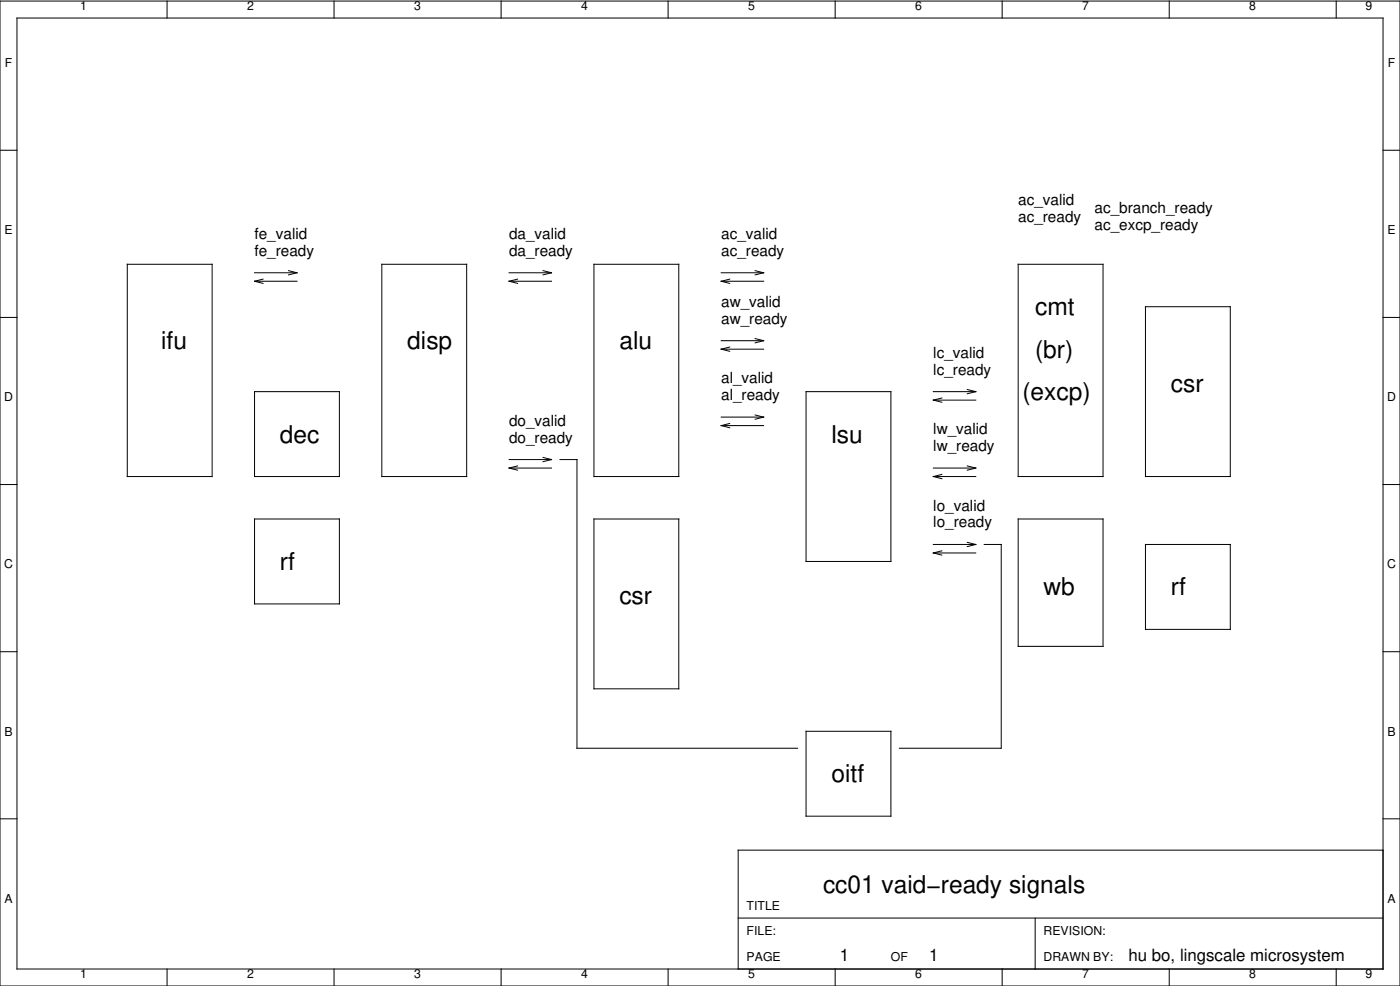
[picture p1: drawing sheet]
<svg xmlns="http://www.w3.org/2000/svg" width="419mm" height="295mm" viewBox="0 0 419 295" stroke-linecap="round" stroke-linejoin="round" font-family="sans-serif">
<g fill="none" stroke="#000" stroke-width=".3">
<path d="M0 .3h419.1v294.7h-419.1zM5.1 5.4h408.9v284.5h-408.9zM50 .3v5.1M100 .3v5.1M150 .3v5.1M200 .3v5.1M250 .3v5.1M300 .3v5.1M350 .3v5.1M400 .3v5.1M0 44.9h5.1M414 44.9h5.1"/>
<path d="M38.1 79.1h25.4v63.5h-25.4zM114.3 79.1h25.4v63.5h-25.4zM177.8 79.1h25.4v63.5h-25.4zM304.8 79.1h25.4v63.5h-25.4zM0 95h5.1M76.2 81.6h12.7M76.2 84.1h12.7M76.2 84.1l2.5 .7M78.7 83.5l-2.5 .6M86.4 81l2.5 .6M88.9 81.6l-2.5 .6M152.4 84.1h12.7"/>
<path d="M152.4 84.1l2.5 .7M152.4 81.6h12.7M154.9 83.5l-2.5 .6M162.6 81l2.5 .6M165.1 81.6l-2.5 .6M215.9 84.1h12.7M215.9 81.6h12.7M215.9 84.1l2.5 .7M218.4 83.5l-2.5 .6M226.1 81l2.5 .6M228.6 81.6l-2.5 .6M342.9 91.8h25.4v50.8h-25.4z"/>
<path d="M414 95h5.1M76.2 117.2h25.4v25.4h-25.4zM215.9 104.5h12.7M215.9 101.9h12.7M215.9 104.5l2.5 .6M218.4 103.8l-2.5 .7M226.1 101.3l2.5 .6M228.6 101.9l-2.5 .7M241.3 117.2h25.4v50.8h-25.4zM279.4 117.2h12.7M279.4 119.7h12.7M279.4 119.7l2.5 .6"/>
<path d="M281.9 119.1l-2.5 .6M289.6 116.5l2.5 .7M292.1 117.2l-2.5 .6M152.4 137.5h12.7M154.9 139.4l-2.5 .6M162.6 136.8l2.5 .7M165.1 137.5l-2.5 .6M167.6 137.5h5.1v86.3h66.1M215.9 127.3h12.7M215.9 124.8h12.7M215.9 127.3l2.5 .7M218.4 126.7l-2.5 .6"/>
<path d="M226.1 124.1l2.5 .7M228.6 124.8l-2.5 .6M289.6 139.4l2.5 .6M0 144.9h5.1M76.2 155.3h25.4v25.4h-25.4zM152.4 140h12.7M152.4 140l2.5 .7M177.8 155.3h25.4v50.8h-25.4zM279.4 142.6h12.7M279.4 140h12.7M279.4 142.6l2.5 .6M281.9 141.9l-2.5 .7"/>
<path d="M292.1 140l-2.5 .7M304.8 155.3h25.4v38.1h-25.4zM414 144.9h5.1M279.4 165.4h12.7M279.4 162.9h12.7M279.4 165.4l2.5 .7M281.9 164.8l-2.5 .6M289.6 162.2l2.5 .7M292.1 162.9l-2.5 .6M294.6 162.9h5.1v60.9h-30.5M342.9 162.9h25.4v25.4h-25.4zM0 195h5.1"/>
<path d="M414 195h5.1M241.3 218.8h25.4v25.4h-25.4zM0 244.9h5.1M414 244.9h5.1M414 254.3h-193v35.6M221 274.6h193M309.9 274.6v15.3M50 289.9v5.1M100 289.9v5.1M150 289.9v5.1M200 289.9v5.1M250 289.9v5.1"/>
<path d="M300 289.9v5.1M350 289.9v5.1M400 289.9v5.1"/>
</g>
<g font-size="7.3">
<text x="309.9" y="94.3">cmt</text>
<text x="48.3" y="104.5">ifu</text>
<text x="121.9" y="104.5">disp</text>
<text x="185.4" y="104.5">alu</text>
<text x="309.9" y="107">(br)</text>
<text x="306.1" y="119.7">(excp)</text>
<text x="350.5" y="117.2">csr</text>
<text x="83.8" y="132.4">dec</text>
<text x="248.9" y="132.4">lsu</text>
<text x="83.8" y="170.5">rf</text>
<text x="312.4" y="178.1">wb</text>
<text x="350.5" y="178.1">rf</text>
<text x="185.4" y="180.7">csr</text>
<text x="248.9" y="234">oitf</text>
<text x="246.4" y="267">cc01 vaid−ready signals</text>
</g>
<g font-size="5">
<text x="251.5" y="287.3">1</text>
<text x="278.1" y="287.3">1</text>
<text x="337.8" y="287.3">hu bo, lingscale microsystem</text>
</g>
<g font-size="4.6">
<text x="304.8" y="61.3">ac_valid</text>
<text x="327.7" y="63.8">ac_branch_ready</text>
<text x="76.2" y="71.4">fe_valid</text>
<text x="152.4" y="71.4">da_valid</text>
<text x="215.9" y="71.4">ac_valid</text>
<text x="304.8" y="66.4">ac_ready</text>
<text x="327.7" y="68.9">ac_excp_ready</text>
<text x="76.2" y="76.5">fe_ready</text>
<text x="152.4" y="76.5">da_ready</text>
<text x="215.9" y="76.5">ac_ready</text>
<text x="215.9" y="91.8">aw_valid</text>
<text x="215.9" y="96.8">aw_ready</text>
<text x="279.4" y="107">lc_valid</text>
<text x="279.4" y="112.1">lc_ready</text>
<text x="215.9" y="114.6">al_valid</text>
<text x="215.9" y="119.7">al_ready</text>
<text x="152.4" y="127.3">do_valid</text>
<text x="279.4" y="129.9">lw_valid</text>
<text x="152.4" y="132.4">do_ready</text>
<text x="279.4" y="134.9">lw_ready</text>
<text x="279.4" y="152.7">lo_valid</text>
<text x="279.4" y="157.8">lo_ready</text>
</g>
<g font-size="3.7">
<text x="24" y="2.9">1</text>
<text x="74" y="2.9">2</text>
<text x="124" y="2.9">3</text>
<text x="174" y="2.9">4</text>
<text x="224" y="2.9">5</text>
<text x="274" y="2.9">6</text>
<text x="324" y="2.9">7</text>
<text x="374" y="2.9">8</text>
<text x="408.7" y="2.9">9</text>
<text x="1.4" y="20">F</text>
<text x="415.4" y="20">F</text>
<text x="1.3" y="70">E</text>
<text x="415.3" y="70">E</text>
<text x="1.2" y="120">D</text>
<text x="415.2" y="120">D</text>
<text x="1.2" y="170">C</text>
<text x="415.2" y="170">C</text>
<text x="1.3" y="220">B</text>
<text x="415.3" y="220">B</text>
<text x="1.3" y="270">A</text>
<text x="223.5" y="272.1">TITLE</text>
<text x="415.3" y="270">A</text>
<text x="223.5" y="279.7">FILE:</text>
<text x="312.4" y="279.7">REVISION:</text>
<text x="223.5" y="287.3">PAGE</text>
<text x="266.7" y="287.3">OF</text>
<text x="312.4" y="287.3">DRAWN BY:</text>
<text x="24" y="292.5">1</text>
<text x="74" y="292.5">2</text>
<text x="124" y="292.5">3</text>
<text x="174" y="292.5">4</text>
<text x="224" y="292.5">5</text>
<text x="274" y="292.5">6</text>
<text x="324" y="292.5">7</text>
<text x="374" y="292.5">8</text>
<text x="408.7" y="292.5">9</text>
</g>
</svg>
